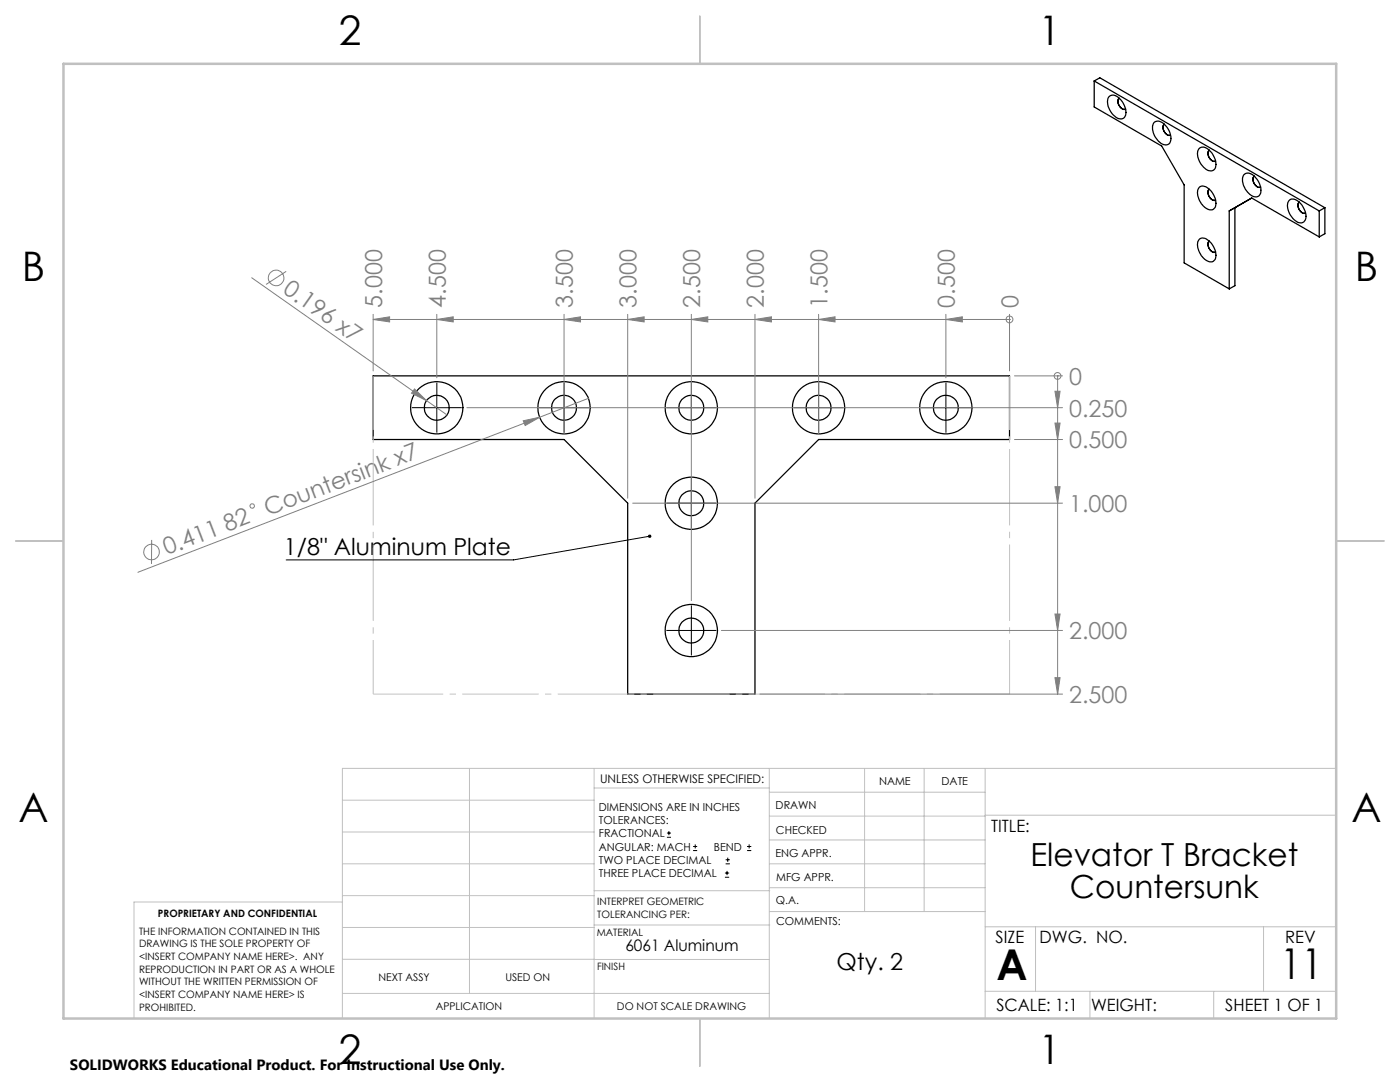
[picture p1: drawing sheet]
<svg xmlns="http://www.w3.org/2000/svg" width="279mm" height="216mm" viewBox="0 0 279 216" stroke-linecap="round" stroke-linejoin="round" font-family="sans-serif">
<g fill="none" stroke="#000" stroke-width=".25">
<path d="M218.4 16.2l44.9 25.9M218.4 16.2l1.1-.7 44.9 26M218.4 16.2v5.1l13.4 7.8 4.5 7.8v15.6l9 5.1M221.3 19.3a1.42 1.42 0 0 1 2.2 .4 3.4 3.4 0 0 1 .9 3.7 1.49 1.49 0 0 1-2.2-.4 3.2 3.2 0 0 1-.9-3.7zM223.4 19.6a1.44 1.44 0 0 0 1.2 2.2M223.4 19.6a1.42 1.42 0 0 0 .7 2.2h.5M230.3 24.5a1.46 1.46 0 0 1 2.2 .4 3.4 3.4 0 0 1 .9 3.7 1.53 1.53 0 0 1-2.2-.4 3.4 3.4 0 0 1-.9-3.7zM233.6 27a1.41 1.41 0 0 1-1.5-1.7l.3-.5a1.44 1.44 0 0 0 1.2 2.2M239.3 29.7a1.42 1.42 0 0 1 2.1 .4 3.2 3.2 0 0 1 1 3.7 1.49 1.49 0 0 1-2.2-.4 3.4 3.4 0 0 1-.9-3.7zM239.4 37.3a1.84 1.84 0 0 1 2.3 .8 3.1 3.1 0 0 1 .7 3.4 1.44 1.44 0 0 1-2.2-.3 3.6 3.6 0 0 1-1.1-3.5zM242.6 39.9a1.42 1.42 0 0 1-1.3-2.1 1.41 1.41 0 0 0 .8 2.1h.5M242.6 32.1a1.44 1.44 0 0 1-1.4-1.9l.1-.2a1.43 1.43 0 0 0 1.3 2.2"/>
<path d="M248.2 34.9a1.48 1.48 0 0 1 2.2 .3 3.6 3.6 0 0 1 1.1 3.5 1.24 1.24 0 0 1-2.1 .1 3.4 3.4 0 0 1-1.2-3.9zM249.8 39.5l13.5 7.8M249.8 39.5l-4.5 2.6M249.8 39.5l-3.3 2M250.3 35.2a1.48 1.48 0 0 0 1.2 2.2l.1-.1a1.41 1.41 0 0 1-1.6-1.6zM239.4 47.7a1.58 1.58 0 0 1 2 .5 3.2 3.2 0 0 1 1 3.7 1.44 1.44 0 0 1-2.2-.4 3.6 3.6 0 0 1-1.1-3.5zM241.3 48.1a1.49 1.49 0 0 0 1.1 2.3l.2-.1M241.3 48.2a1.42 1.42 0 0 0 1.3 2.1M245.3 42.1v15.5M246.5 41.5l-1.2 .6M246.5 41.5v15.5l-1.2 .6M257.2 40.1a1.44 1.44 0 0 1 2.2 .3 3.5 3.5 0 0 1 1.1 3.5 1.24 1.24 0 0 1-2.1 .1 3.4 3.4 0 0 1-1.2-3.9z"/>
<path d="M259.3 40.4a1.47 1.47 0 0 0 1.2 2.1h.1a1.44 1.44 0 0 1-1.5-2l.2-.1M263.3 42.1v5.2M264.4 41.5v5.1l-1.1 .7M264.4 41.5l-1.1 .6M74.5 75h127v12.7h-38.1l-12.7 12.7v38.1h-25.4v-38.1l-12.7-12.7h-38.1z"/>
<circle cx="87.2" cy="81.4" r="2.48"/>
<circle cx="87.2" cy="81.4" r="5.2"/>
<circle cx="112.6" cy="81.4" r="2.48"/>
<circle cx="112.6" cy="81.4" r="5.2"/>
<circle cx="138" cy="81.4" r="2.48"/>
<circle cx="138" cy="81.4" r="5.2"/>
<circle cx="163.4" cy="81.4" r="2.48"/>
<circle cx="163.4" cy="81.4" r="5.2"/>
<circle cx="188.8" cy="81.4" r="2.48"/>
<circle cx="188.8" cy="81.4" r="5.2"/>
<circle cx="138" cy="100.4" r="2.48"/>
<circle cx="138" cy="100.4" r="5.2"/>
<circle cx="138" cy="125.8" r="2.48"/>
<circle cx="138" cy="125.8" r="5.2"/>
</g>
<g fill="none" stroke="#808080" stroke-width=".2">
<path d="M50.2 55.4l34.9 24.5M57.1 54.2l-4 2.6M74.5 63.7h127M74.5 62.7v11.3M74.5 63.7l3.3-.5v1zM82.7 77.6l2.4 2.3-3-1.4zM85.1 79.9l4.1 2.9M87.2 62.7v12.7M87.2 63.7l3.3-.5v1zM112.6 62.7v24M112.6 63.7l3.3-.5v1zM117.4 79.5l-9.7 3.8"/>
<path d="M125.3 62.7v36.7M125.3 63.7l3.3-.5v1zM138 62.7v57.1M138 63.7l3.3-.5v1zM150.7 62.7v36.7M150.7 63.7l3.3-.5v1zM163.4 62.7v24M163.4 63.7l3.3-.5v1zM188.8 62.7v12.7M188.8 63.7l3.3-.5v1zM201.5 63.7h.1M201.5 62.7v11.3"/>
<path d="M202.5 75h9.6M210.5 78.1h1.1l-.5 3.3zM211.1 75h.1M211.1 75v63.5M93.2 81.4h118.9M104.4 84l3.3-.7-2.9 1.6zM107.7 83.3l-80.2 30.9M202.5 87.7h9.6M210.5 84.4h1.1l-.5 3.3zM210.5 97.1h1.1l-.5 3.3zM30.3 107.7l-.1 4.8M126.3 100.4h85.8"/>
<path d="M144 125.8h68.1M151.7 138.5h60.4M210.5 122.5h1.1l-.5 3.3zM210.5 135.2h1.1l-.5 3.3z"/>
<circle cx="55.1" cy="55.4" r="1.55"/>
<circle cx="201.5" cy="63.7" r=".68"/>
<circle cx="211.1" cy="75" r=".68"/>
<circle cx="30.3" cy="110.1" r="1.56"/>
<circle cx="50.3" cy="101" r=".44"/>
</g>
<g fill="none" stroke="#000" stroke-width=".2">
<path d="M87.2 78.9v5M112.6 78.9v5M138 78.9v5M163.4 78.9v5M188.8 78.9v5M84.7 81.4h5M110.1 81.4h5M135.5 81.4h5M138 97.9v5M160.9 81.4h5M186.3 81.4h5M129.6 107l-27.1 4.7h-45.4"/>
<path d="M135.5 100.4h5M135.5 125.8h5M138 123.3v5M133.1 167.1h.8M133.1 166.2h.8M133.5 165.8v.9M138.3 169.7h.8M138.3 168.9h.8M138.7 168.5v.8M144.7 175h.8M144.7 174.2h.8M144.8 172.4h.9"/>
<path d="M144.8 171.6h.9M145.1 173.8v.8M145.2 171.1v.9M149.1 169.7h.8M149.1 168.9h.8M149.5 168.5v.8"/>
</g>
<g fill="none" stroke="#000" stroke-width=".2" stroke-dasharray="15.2 1.3 1.3 1.3" stroke-linecap="butt">
<path d="M87.2 78.8v-2.4M112.6 78.8v-2.4M138 78.8v-2.4M163.4 78.8v-2.4M188.8 78.8v-2.4M84.7 81.3h-2.5M87.2 83.8v2.5M89.7 81.3h2.5M110.1 81.3h-2.5M112.6 83.8v2.5M115.1 81.3h2.5M135.5 81.3h-2.5"/>
<path d="M138 97.9v-2.5M138 83.8v2.5M140.5 81.3h2.5M160.9 81.3h-2.5M163.4 83.8v2.5M165.9 81.3h2.5M186.3 81.3h-2.5M188.8 83.8v2.5M191.3 81.3h2.5M135.5 100.4h-2.5M138 102.9v2.5M140.5 100.4h2.5"/>
<path d="M135.5 125.8h-2.5M138 123.3v-2.5M138 128.3v2.5M140.5 125.8h2.5"/>
</g>
<path d="M201.5 75v63.5M74.5 138.5v-63.5" fill="none" stroke="#c0c0c0" stroke-width=".2" stroke-dasharray="15.2 1.3 1.3 1.3" stroke-dashoffset="4.4" stroke-linecap="butt"/>
<path d="M201.5 138.5h-127" fill="none" stroke="#c0c0c0" stroke-width=".2" stroke-dasharray="15.2 1.3 1.3 1.3" stroke-dashoffset="1.3" stroke-linecap="butt"/>
<g fill="none" stroke="#c0c0c0" stroke-width=".2">
<path d="M68.3 159.7h50.3M93.7 153.3v44.9M118.6 153.3v49.9M118.6 157.2h34.9M153.5 153.3v49.9M153.5 158.1h43.1M172.5 153.3v28.6M184.4 153.3v28.6M196.6 153.3v49.9M266.7 153.3h-198.4v49.9M68.3 178.7h50.3M68.3 172.4h50.3"/>
<path d="M68.3 166h50.3M68.3 180h-41.6v23.2M118.6 177.7h35M153.5 167.6h43.1M153.5 162.8h43.1M153.5 172.4h43.1M153.5 177.1h43.1M196.6 162.7h70.1M68.3 198.2h85.2M68.3 191.4l85.2 .1M68.3 185.1h50.3M118.6 184.6h35"/>
<path d="M153.6 181.9h43M196.6 197.8h70.1M196.6 184.9h70.1M206.7 184.9v12.9M217.5 197.8v5.4M242.2 197.8v5.4M252.2 184.9v12.9"/>
</g>
<path d="M139.7 3.2v9.5M3.1 107.9h9.6M266.7 107.9h9.5M139.7 203.2v9.6" fill="none" stroke="#c0c0c0" stroke-width=".25"/>
<path d="M12.7 12.7h254v190.5h-254z" fill="none" stroke="#c0c0c0" stroke-width=".5"/>
<path d="M129.4 106.8l.1-.1a.31 .31 0 0 1 .5 .2l-.4 .1 .4-.1a.33 .33 0 0 1-.4 .4 .33 .33 0 0 1-.2-.5z" fill="#000"/>
<g fill="#808080">
<path d="M82.7 77.6l2.4 2.3-3-1.4z"/>
<path d="M104.4 84l3.3-.7-2.9 1.6z"/>
<path d="M210.5 78.1h1.1l-.5 3.3zM210.5 84.4h1.1l-.5 3.3zM210.5 122.5h1.1l-.5 3.3zM210.5 135.2h1.1l-.5 3.3zM210.5 97.1h1.1l-.5 3.3z"/>
<path d="M188.8 63.7l3.3-.5v1zM163.4 63.7l3.3-.5v1zM150.7 63.7l3.3-.5v1zM125.3 63.7l3.3-.5v1zM112.6 63.7l3.3-.5v1zM87.2 63.7l3.3-.5v1zM74.5 63.7l3.3-.5v1zM138 63.7l3.3-.5v1z"/>
</g>
<g font-size="8.5">
<text x="198.9" y="195.5">A</text>
<text x="255.5" y="195.4">11</text>
</g>
<g font-size="8.1">
<text x="67.6" y="8.9">2</text>
<text x="207.3" y="8.9">1</text>
<text x="4.4" y="56.2">B</text>
<text x="270.4" y="56.2">B</text>
<text x="3.7" y="164.1">A</text>
<text x="269.7" y="164.1">A</text>
<text x="67.6" y="212.4">2</text>
<text x="207.3" y="212.4">1</text>
</g>
<g font-size="6.3">
<text x="205.7" y="172.9">Elevator T Bracket</text>
<text x="213.5" y="179.2">Countersunk</text>
</g>
<g font-size="4.7" fill="#808080">
<text x="56.2" y="58.3" transform="rotate(35 56.2 58.3)">0.196 x7</text>
<text x="76.3" y="61.4" transform="rotate(-90 76.3 61.4)">5.000</text>
<text x="89" y="61.4" transform="rotate(-90 89 61.4)">4.500</text>
<text x="114.4" y="61.4" transform="rotate(-90 114.4 61.4)">3.500</text>
<text x="127" y="61.4" transform="rotate(-90 127 61.4)">3.000</text>
<text x="139.7" y="61.4" transform="rotate(-90 139.7 61.4)">2.500</text>
<text x="152.5" y="61.4" transform="rotate(-90 152.5 61.4)">2.000</text>
<text x="165.1" y="61.4" transform="rotate(-90 165.1 61.4)">1.500</text>
<text x="190.5" y="61.4" transform="rotate(-90 190.5 61.4)">0.500</text>
<text x="203.2" y="61.4" transform="rotate(-90 203.2 61.4)">0</text>
<text x="213.4" y="76.8">0</text>
<text x="213.4" y="83.1">0.250</text>
<text x="213.4" y="89.5">0.500</text>
<text x="53.4" y="103" transform="rotate(-21 53.4 103)">Countersink x7</text>
<text x="213.4" y="102.2">1.000</text>
<text x="33.3" y="110.8" transform="rotate(-21 33.3 110.8)">0.411 82</text>
<text x="213.4" y="127.6">2.000</text>
<text x="213.4" y="140.3">2.500</text>
</g>
<g font-size="4.7">
<text x="56.7" y="110.7">1/8&quot; Aluminum Plate</text>
<text x="166.9" y="193.5">Qty. 2</text>
</g>
<g font-size="3.4">
<text x="197.8" y="166">TITLE:</text>
<text x="198.7" y="188.1">SIZE</text>
<text x="207.5" y="188.1">DWG. NO.</text>
<text x="256.5" y="188.2">REV</text>
<text x="198.8" y="201.7">SCALE: 1:1</text>
<text x="217.7" y="201.8">WEIGHT:</text>
<text x="244.5" y="201.7">SHEET 1 OF 1</text>
</g>
<text font-size="3.2" x="124.8" y="189.8">6061 Aluminum</text>
<text font-size="3" x="14" y="213.5">SOLIDWORKS Educational Product. For Instructional Use Only.</text>
<text font-size="2.4" x="119.8" y="156.2">UNLESS OTHERWISE SPECIFIED:</text>
<g font-size="2.2">
<text x="119.5" y="161.8">DIMENSIONS ARE IN INCHES</text>
<text x="154.8" y="161.4">DRAWN</text>
<text x="175.4" y="156.6">NAME</text>
<text x="187.9" y="156.7">DATE</text>
<text x="119.5" y="164.4">TOLERANCES:</text>
<text x="119.5" y="167.1">FRACTIONAL</text>
<text x="154.9" y="166.3">CHECKED</text>
<text x="119.5" y="169.7">ANGULAR: MACH</text>
<text x="119.5" y="172.4">TWO PLACE DECIMAL</text>
<text x="142.5" y="169.7">BEND</text>
<text x="154.8" y="171">ENG APPR.</text>
<text x="119.5" y="175">THREE PLACE DECIMAL</text>
<text x="154.9" y="175.7">MFG APPR.</text>
<text x="154.9" y="180.4">Q.A.</text>
<text x="154.9" y="184.6">COMMENTS:</text>
</g>
<g font-size="2.1">
<text x="75.5" y="195.7">NEXT ASSY</text>
<text x="100.9" y="195.7">USED ON</text>
<text x="86.9" y="201.5">APPLICATION</text>
<text x="123.1" y="201.6">DO NOT SCALE DRAWING</text>
</g>
<g font-size="2">
<text x="31.5" y="182.9">PROPRIETARY AND CONFIDENTIAL</text>
<text x="119.2" y="180.6">INTERPRET GEOMETRIC</text>
<text x="119.2" y="183.1">TOLERANCING PER:</text>
<text x="27.8" y="186.5">THE INFORMATION CONTAINED IN THIS</text>
<text x="27.8" y="189">DRAWING IS THE SOLE PROPERTY OF</text>
<text x="27.8" y="191.6">&lt;INSERT COMPANY NAME HERE&gt;. ANY</text>
<text x="119.1" y="186.7">MATERIAL</text>
<text x="27.8" y="194.1">REPRODUCTION IN PART OR AS A WHOLE</text>
<text x="27.8" y="196.6">WITHOUT THE WRITTEN PERMISSION OF</text>
<text x="119.1" y="193.5">FINISH</text>
<text x="27.8" y="199.1">&lt;INSERT COMPANY NAME HERE&gt; IS</text>
<text x="27.8" y="201.7">PROHIBITED.</text>
</g>
</svg>
